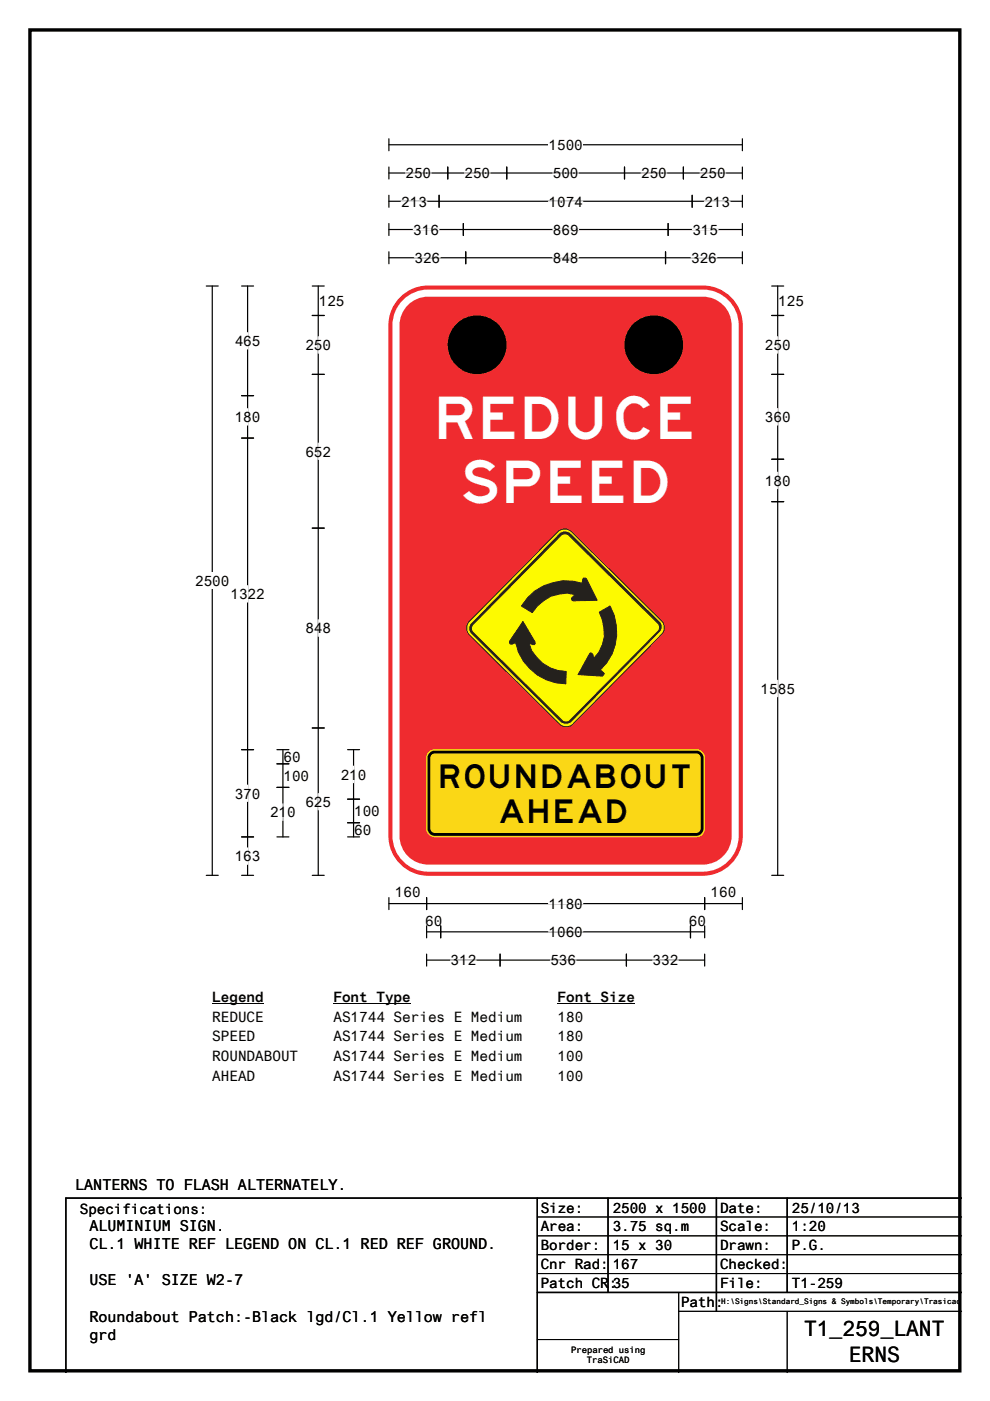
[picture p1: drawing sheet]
<svg xmlns="http://www.w3.org/2000/svg" width="210mm" height="297mm" viewBox="0 0 210 297" stroke-linecap="round" stroke-linejoin="round" font-family="sans-serif">
<path d="M6.3 6.3h197.3v284.3h-197.3z" fill="none" stroke="#000" stroke-width=".72"/>
<path d="M82.5 30.7h75M82.5 29.4v2.6M157.5 29.4v2.6" fill="none" stroke="#000" stroke-width=".25"/>
<path d="M116.3 29h7.3v3.4h-7.3z" fill="#fff"/>
<g fill="none" stroke="#000" stroke-width=".25">
<path d="M82.5 36.7h75M82.5 35.4v2.6M95 35.4v2.6M107.5 35.4v2.6M132.5 35.4v2.6M144.9 35.4v2.6M157.5 35.4v2.6M82.5 41.4v2.5M82.5 47.4v2.5M82.5 53.4v2.5M82.5 42.7h75M82.5 48.7h75"/>
<path d="M82.5 54.7h75M93.1 41.4v2.5M98.3 47.4v2.5M98.8 53.4v2.5M141.2 53.4v2.5M141.7 47.4v2.5M146.8 41.4v2.5M157.5 41.4v2.5M157.5 47.4v2.5M157.5 53.4v2.5M43.8 60.6h2.5M45 60.6v125"/>
<path d="M43.8 185.6h2.5M82.5 190.3v2.5M82.5 191.6h75M90.5 190.3v2.5M90.5 196.3v2.5M90.5 197.6h59M93.5 196.3v2.5M146.5 196.3v2.5M149.5 190.3v2.5M149.5 196.3v2.5M157.5 190.3v2.5M90.5 202.3v2.5"/>
<path d="M90.5 203.6h59M106.1 202.3v2.5M132.9 202.3v2.5M149.5 202.3v2.5"/>
</g>
<g fill="none" stroke="#fff" stroke-width=".25">
<path d="M86 36.7h5.5M98.5 36.7h5.5M117.2 36.7h5.5M136 36.7h5.4M148.5 36.7h5.4M85.1 42.7h5.5M87.7 48.7h5.4M87.9 54.7h5.5M116.3 42.7h7.3M117.2 54.7h5.5M117.3 48.7h5.4M146.6 54.7h5.4"/>
<path d="M146.9 48.7h5.4M149.4 42.7h5.5M116.3 191.6h7.3M116.3 197.6h7.3M95.5 203.6h5.5M116.7 203.6h5.5M138.4 203.6h5.5"/>
</g>
<path d="M41.4 121.4h7.3v3.5h-7.3z" fill="#fff"/>
<g fill="none" stroke="#000" stroke-width=".25">
<path d="M51.2 60.6h2.6M52.5 60.6v125M66.2 60.6h2.6M66.2 66.9h2.6M66.2 79.4h2.6M67.5 60.6v125M163.7 60.6h2.5M163.7 66.9h2.5M163.7 79.4h2.5M165 60.6v125M51.2 83.9h2.6M51.2 92.9h2.6"/>
<path d="M163.7 97.4h2.5M66.2 112h2.6M163.7 106.4h2.5M51.2 158.9h2.6M58.7 158.9h2.6M60 158.9v18.5M66.2 154.3h2.6M73.7 158.9h2.6M75 158.9v18.5M51.2 177.4h2.6M58.7 177.4h2.6M58.7 161.9h2.6"/>
<path d="M58.7 166.9h2.6M73.7 177.4h2.6M73.7 169.4h2.6M73.7 174.4h2.6M51.2 185.6h2.6M66.2 185.6h2.6M163.7 185.6h2.5"/>
</g>
<g fill="none" stroke="#fff" stroke-width=".25">
<path d="M52.5 70.5v3.5M67.5 71.4v3.5M165 71.4v3.5M52.5 86.6v3.5M67.5 93.9v3.5M165 86.6v3.5M165 100.1v3.5M52.5 124.2v3.5M67.5 131.4v3.5M165 144.2v3.5M52.5 166.5v3.4M52.5 179.8v3.5"/>
<path d="M60 170.4v3.5M67.5 168.2v3.5M75 162.4v3.5"/>
</g>
<path d="M45 209.5h10.9v3.5h-10.9z" fill="#fff"/>
<path d="M45 212.7h10.9" fill="none" stroke="#000" stroke-width=".21"/>
<path d="M70.7 209.5h16.4v3.5h-16.4z" fill="#fff"/>
<path d="M70.7 212.7h16.4" fill="none" stroke="#000" stroke-width=".21"/>
<path d="M118.3 209.5h16.3v3.5h-16.3z" fill="#fff"/>
<path d="M118.3 212.7h16.3" fill="none" stroke="#000" stroke-width=".21"/>
<g fill="#fff">
<path d="M45 213.7h10.9v3.5h-10.9z"/>
<path d="M70.7 213.7h40.1v3.5h-40.1z"/>
<path d="M118.3 213.7h5.4v3.5h-5.4z"/>
<path d="M45 217.9h9.1v3.5h-9.1z"/>
<path d="M70.7 217.9h40.1v3.5h-40.1z"/>
<path d="M118.3 217.9h5.4v3.5h-5.4z"/>
<path d="M45 222.1h18.2v3.5h-18.2z"/>
<path d="M70.7 222.1h40.1v3.5h-40.1z"/>
<path d="M118.3 222.1h5.4v3.5h-5.4z"/>
<path d="M45 226.3h9.1v3.5h-9.1z"/>
<path d="M70.7 226.3h40.1v3.5h-40.1z"/>
<path d="M118.3 226.3h5.4v3.5h-5.4z"/>
</g>
<path d="M84.9 63.1a8.3 8.3 0 0 1 5.9-2.5h58.3a8.3 8.3 0 0 1 8.3 8.4v108.2a8.4 8.4 0 0 1-8.3 8.4h-58.3a8.3 8.3 0 0 1-8.3-8.4v-108.2a8.3 8.3 0 0 1 2.4-5.9z" fill-rule="evenodd" fill="#ef2b2f" stroke="#ef2b2f" stroke-width=".21"/>
<path d="M85.7 64.5a6.8 6.8 0 0 1 5.1-2.4h58.3a6.8 6.8 0 0 1 6.8 6.9v108.2a6.9 6.9 0 0 1-6.8 6.9h-58.3a6.8 6.8 0 0 1-6.8-6.9v-108.2a6.8 6.8 0 0 1 1.7-4.5z" fill="none" stroke="#fff" stroke-width="1.5"/>
<path d="M118.3 112.7a2.07 2.07 0 0 1 2.9 0l19.1 19a2.05 2.05 0 0 1 0 2.8l-18.8 19a2.05 2.05 0 0 1-2.8 0l-19.2-18.9a2.05 2.05 0 0 1 0-2.8z" fill-rule="evenodd" fill="#fdfa00" stroke="#24211d" stroke-width=".21"/>
<path d="M118.6 113.1a1.86 1.86 0 0 1 2.5 0l18.8 18.6a1.62 1.62 0 0 1 0 2.5l-18.6 18.9a1.86 1.86 0 0 1-2.5 0l-18.8-18.6a1.67 1.67 0 0 1 0-2.5z" fill-rule="evenodd" fill="#24211d" stroke="#fdfa00" stroke-width=".21"/>
<path d="M119 113.5a1.19 1.19 0 0 1 1.6 0l19 18.7a1.19 1.19 0 0 1 0 1.6l-18.7 19a1.16 1.16 0 0 1-1.7 0l-18.9-18.8a1.16 1.16 0 0 1 0-1.6z" fill-rule="evenodd" fill="#fdfa00" stroke="#24211d" stroke-width=".21"/>
<g fill="#24211d" stroke="#24211d" stroke-width=".21">
<path d="M111.9 126.7a11.4 11.4 0 0 1 11.6-3l.2-1.1 .7 .1 2.3 4.6h-5.4l-.1-.5 .8-.7a8.2 8.2 0 0 0-8 2.4l-1.1 1.4-2.3-1.4z" fill-rule="evenodd"/>
<path d="M127.1 129.8l2.3-1.3a11 11 0 0 1-2.1 13.5l.9 .8-.4 .5-5.2-.3 2.6-4.6 .4 .1 .2 .4 .1 .7a7.9 7.9 0 0 0 1.9-8.2z" fill-rule="evenodd"/>
<path d="M110.9 131.8l2.5 4.2 .1 .5-.2 .2-1.1-.3 .6 1.6a8.6 8.6 0 0 0 7.3 4.4l-.1 2.6a10.9 10.9 0 0 1-10.6-8.8l-1.1 .4-.2-.2v-.4z" fill-rule="evenodd"/>
</g>
<path d="M91 159.4l.8-.4 .4-.1h55.5a1.73 1.73 0 0 1 1.7 1.8v15a1.75 1.75 0 0 1-1.7 1.7h-55.5a1.73 1.73 0 0 1-1.7-1.7v-15v-.5z" fill-rule="evenodd" fill="#fad716" stroke="#fad716" stroke-width=".21"/>
<path d="M91.2 160l.6-.5 .4-.1h55.5a1.25 1.25 0 0 1 1.2 1.3v15a1.26 1.26 0 0 1-1.2 1.2h-55.5a1.25 1.25 0 0 1-1.2-1.2v-15z" fill="none" stroke="#000" stroke-width=".59"/>
<g fill="#000">
<circle cx="101.2" cy="73.1" r="6.2"/>
<circle cx="138.7" cy="73.1" r="6.2"/>
</g>
<path d="M114 254v37M129 254v20M152 254v24M167 254v20M204 254h-190v37M114 274h90" fill="none" stroke="#000" stroke-width=".3"/>
<path d="M114 258h90M114 262h90M114 266h90M114 270h90M144 278h60M144 274v17M167 278v13M114 284h30" fill="none" stroke="#000" stroke-width=".21"/>
<g font-size="9" fill="#fff">
<text x="93.1" y="93.1">REDUCE</text>
<text x="98.3" y="106.6">SPEED</text>
</g>
<g font-size="5">
<text x="93.5" y="167">ROUNDABOUT</text>
<text x="106.1" y="174.5">AHEAD</text>
</g>
<g font-size="4.5">
<text x="170.6" y="283.3">T1_259_LANT</text>
<text x="180" y="288.8">ERNS</text>
</g>
<g font-size="3.2">
<text x="16" y="252.2">LANTERNS TO FLASH ALTERNATELY.</text>
<text x="19" y="261">ALUMINIUM SIGN.</text>
<text x="19" y="264.9">CL.1 WHITE REF LEGEND ON CL.1 RED REF GROUND.</text>
<text x="19" y="272.5">USE 'A' SIZE W2-7</text>
<text x="19" y="280.2">Roundabout Patch:-Black lgd/Cl.1 Yellow refl</text>
<text x="19" y="284">grd</text>
</g>
<g font-size="3">
<text x="116.3" y="31.8">1500</text>
<text x="86" y="37.8">250</text>
<text x="98.5" y="37.8">250</text>
<text x="117.2" y="37.8">500</text>
<text x="136" y="37.8">250</text>
<text x="148.5" y="37.8">250</text>
<text x="85.1" y="43.8">213</text>
<text x="116.3" y="43.8">1074</text>
<text x="149.4" y="43.8">213</text>
<text x="87.7" y="49.8">316</text>
<text x="117.3" y="49.8">869</text>
<text x="146.9" y="49.8">315</text>
<text x="87.9" y="55.8">326</text>
<text x="117.2" y="55.8">848</text>
<text x="146.6" y="55.8">326</text>
<text x="67.6" y="64.9">125</text>
<text x="165.1" y="64.9">125</text>
<text x="49.8" y="73.4">465</text>
<text x="64.8" y="74.2">250</text>
<text x="162.2" y="74.2">250</text>
<text x="49.8" y="89.5">180</text>
<text x="162.2" y="89.5">360</text>
<text x="64.8" y="96.8">652</text>
<text x="162.2" y="103">180</text>
<text x="41.4" y="124.2">2500</text>
<text x="48.9" y="127">1322</text>
<text x="64.8" y="134.3">848</text>
<text x="161.3" y="147.1">1585</text>
<text x="60.1" y="161.6">60</text>
<text x="60.1" y="165.5">100</text>
<text x="72.3" y="165.3">210</text>
<text x="49.8" y="169.3">370</text>
<text x="57.3" y="173.3">210</text>
<text x="64.8" y="171.1">625</text>
<text x="75.1" y="173">100</text>
<text x="75.1" y="177.1">60</text>
<text x="49.8" y="182.6">163</text>
<text x="83.8" y="190.2">160</text>
<text x="150.7" y="190.2">160</text>
<text x="90.2" y="196.2">60</text>
<text x="116.3" y="192.7">1180</text>
<text x="146.1" y="196.2">60</text>
<text x="116.3" y="198.7">1060</text>
<text x="95.5" y="204.7">312</text>
<text x="116.7" y="204.7">536</text>
<text x="138.4" y="204.7">332</text>
<text x="45" y="212.4">Legend</text>
<text x="70.7" y="212.4">Font Type</text>
<text x="118.3" y="212.4">Font Size</text>
<text x="45" y="216.6">REDUCE</text>
<text x="45" y="220.8">SPEED</text>
<text x="70.7" y="216.6">AS1744 Series E Medium</text>
<text x="70.7" y="220.8">AS1744 Series E Medium</text>
<text x="118.3" y="216.6">180</text>
<text x="118.3" y="220.8">180</text>
<text x="45" y="225">ROUNDABOUT</text>
<text x="70.7" y="225">AS1744 Series E Medium</text>
<text x="118.3" y="225">100</text>
<text x="45" y="229.2">AHEAD</text>
<text x="70.7" y="229.2">AS1744 Series E Medium</text>
<text x="118.3" y="229.2">100</text>
<text x="17" y="257.3">Specifications:</text>
<text x="114.7" y="257.1">Size:</text>
<text x="130" y="257.1">2500 x 1500</text>
<text x="152.7" y="257.1">Date:</text>
<text x="168" y="257.1">25/10/13</text>
<text x="114.7" y="261.1">Area:</text>
<text x="130" y="261.1">3.75 sq.m</text>
<text x="152.7" y="261.1">Scale:</text>
<text x="168" y="261.1">1:20</text>
<text x="114.7" y="265.1">Border:</text>
<text x="114.7" y="269.1">Cnr Rad:</text>
<text x="130" y="265.1">15 x 30</text>
<text x="130" y="269.1">167</text>
<text x="152.7" y="265.1">Drawn:</text>
<text x="152.7" y="269.1">Checked:</text>
<text x="168" y="265.1">P.G.</text>
<text x="114.7" y="273.1">Patch CR:35</text>
<text x="152.7" y="273.1">File:</text>
<text x="168" y="273.1">T1-259</text>
<text x="144.5" y="277.1">Path:</text>
</g>
<g font-size="1.9">
<text x="121.1" y="286.8">Prepared using</text>
<text x="124.5" y="289.1">TraSiCAD</text>
</g>
<text font-size="1.6" x="153" y="276.6">H:\Signs\Standard_Signs &amp; Symbols\Temporary\Trasicad</text>
</svg>
